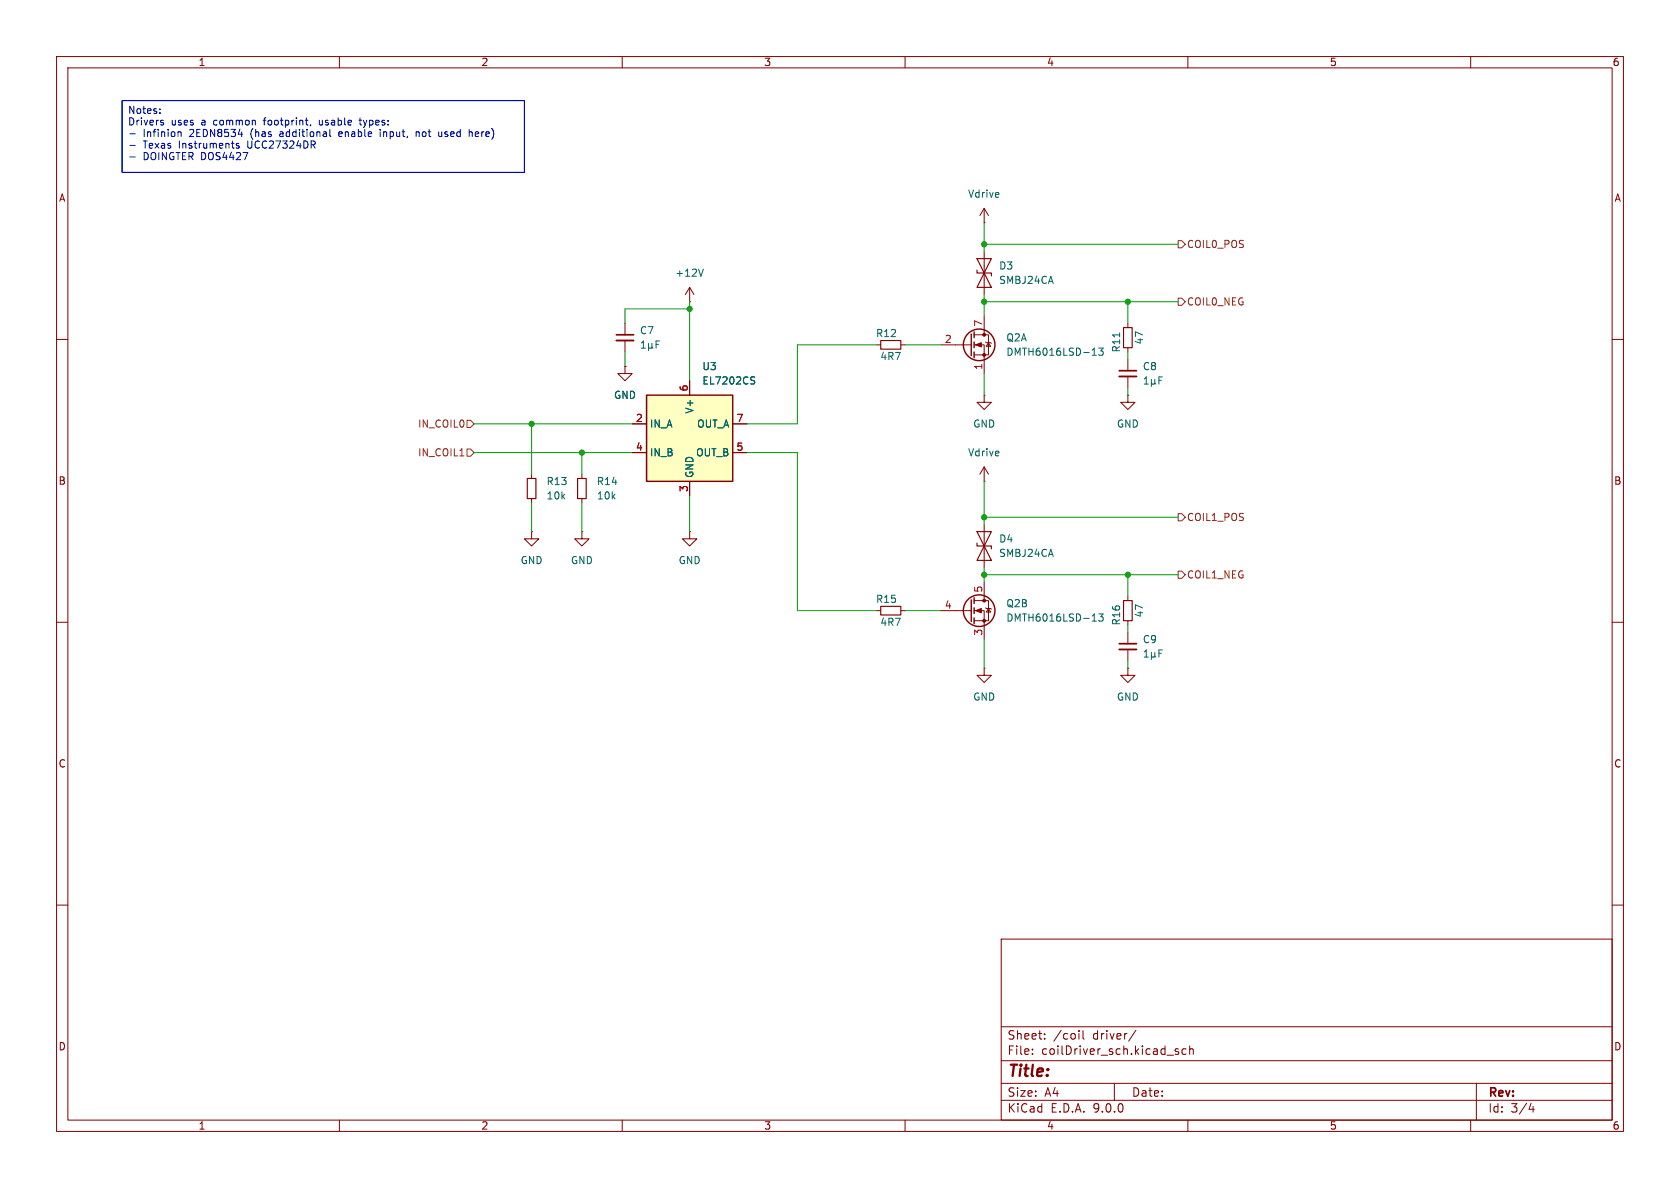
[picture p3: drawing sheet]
<svg xmlns="http://www.w3.org/2000/svg" width="297mm" height="210mm" viewBox="0 0 297 210" stroke-linecap="round" stroke-linejoin="round" font-family="sans-serif">
<g fill="none" stroke="#840000" stroke-width=".18">
<path d="M10 10h277v190h-277zM12 12h273v186h-273zM60 10v2M110 10v2M160 10v2M210 10v2M260 10v2M10 60h2M110.5 64.8v1.2h1.3l-1.3 1.3-1.3-1.3h1.3M110.5 64.8h.1M174 69.9v1.2h1.3l-1.3 1.3-1.3-1.3h1.3M174 69.9h.1"/>
<path d="M285 60h2M102.9 94v1.3h1.2l-1.2 1.2-1.3-1.2h1.3M102.9 94h.1M174 85.1h.1M174 82.6v2.5M174 92.7v7.6M174 82.6l-.8 1.2M174 82.6l.8 1.2M10 110h2M174 118.1v1.3h1.3l-1.3 1.3-1.3-1.3h1.3M174 118.1h.1M285 110h2"/>
<path d="M10 160h2M177 166h108v32h-108zM285 160h2M60 198v2M110 198v2M160 198v2M177 194.5h108M177 191.5h108M177 187.5h108M177 181.5h108M182.5 186.3v.1M182.5 185.5v.1"/>
<path d="M184.7 183.6v.1M184.7 182.8v.1M190.7 182.2v.1M190.7 182.7v1M191.5 182.2v1.3l.2 .2M197 191.5v3M200.8 182.1l-1.3 2M208.3 185.5l-.3-.1-.3 .2 .1 .2 .5 .2v.3h-.6M209.7 185.5l-.5-.1-.2 .3v.4l.1 .2h.6M210 198v2M210.3 185.5l.2-.1 .4 .1 .1 .9M210.3 184.9v1.5"/>
<path d="M260 198v2M261 191.5v6.5M270.7 195l-.4 1.1h.9M271 195.6v1"/>
</g>
<path d="M172.7 96v.5h2.6v.5M172.7 94h2.6l-1.3 2.5zM174 96.5l1.3 2.6h-2.6z" fill="none" stroke="#840000" stroke-width=".2"/>
<path d="M114.3 69.9h15.2v15.2h-15.2z" fill="#ffffc2"/>
<g fill="none" stroke="#840000" stroke-width=".25">
<path d="M171.7 59.1v3.8M172.2 58.7v1M114.3 69.9h15.2v15.2h-15.2zM172.2 60.5v1M172.2 62.2v1M171.7 106v3.9M172.2 105.7v1M172.2 107.4v1.1M172.2 109.2v1"/>
<circle cx="173.1" cy="61" r="2.79"/>
<circle cx="173.1" cy="107.9" r="2.79"/>
</g>
<g fill="none" stroke="#840000" stroke-width=".18">
<path d="M174 39.4h.1M174 36.8v2.6M174 36.8l-.8 1.3M174 36.8l.8 1.3M110.5 57.2v2M121.9 53.3h.1M121.9 50.8v2.5M121.9 50.8l-.7 1.3M121.9 50.8l.8 1.3M172.2 59.2h2.6v3.5h-2.6M174 44.5v7.6M174 55.9v3.3"/>
<path d="M199.4 57.2v.7M110.5 64.8h.1M110.5 60.2v2M111.8 74.9h2.5M121.9 67.3v2.6M129.5 74.9h2.6M154.9 61h.8M159.3 61h.7M166.4 61h5.3M172.2 61h1.8v5M174.2 60.5l.2 .1h.7l.2 .1M174.8 60.6l.3 .6h-.7z"/>
<path d="M199.4 69.9v1.2h1.3l-1.3 1.3-1.3-1.3h1.3M199.4 69.9h.1M199.4 61.5v.7M199.4 63.5v2M199.4 66.5v2.1M94 94v1.3h1.2l-1.2 1.2-1.3-1.2h1.3M94 94h.1M94 83.8v.8M94 88.1v.8M102.9 83.8v.8M102.9 88.1v.8M111.8 80h2.5"/>
<path d="M121.9 94v1.3h1.3l-1.3 1.2-1.3-1.2h1.3M121.9 94h.1M121.9 85.1v2.5M129.5 80h2.6M154.9 108h.8M159.3 108h.7M166.4 108h5.3M172.2 106.2h2.6v3.5h-2.6M172.2 108h1.8v5M174 102.9v3.3M174.2 107.4l.2 .2h.7l.2 .1M174.8 107.6l.3 .6h-.7z"/>
<path d="M199.4 118.1v1.3h1.3l-1.3 1.3-1.3-1.3h1.3M199.4 118.1h.1M199.4 105.4v.8M199.4 109.7v.8M199.4 111.8v2M199.4 114.8v2"/>
</g>
<g fill="none" stroke="#006464" stroke-width=".18">
<path d="M124.3 47.6l-.4 1.2M197.9 58.8v.8M113.4 61.5h.7M113.4 60.6l.3-.3v1.2M114.7 61.4l.1 .1h.3l.2-.1M114.7 60.7v1.3M115.3 61.4l.1 .1M115.3 60.7v.7M116 60.9h.4M116.6 60.3h-.6v1.2M132.9 67.2l.4 .1 .1 .3-.2 .3h-.3M132.9 66.6l.5 .1"/>
<path d="M193.1 62.8h.7M193.3 61.7l.2-.2v1.3M194.2 61.5h.8l-.4 .5 .4 .1v.6l-.2 .1-.6-.1M202.3 67.9h.7M202.3 67l.3-.4v1.3M203.6 67.7l.1 .2h.3l.2-.2M203.6 67v1.3M204.2 67v.7M204.2 67.7l.1 .2M204.9 67.2h.4M205.5 66.6h-.6v1.3M193.1 109.8h.7"/>
<path d="M193.3 108.7l.2-.2v1.3M194.2 108.5h.8l-.4 .5 .4 .1v.6l-.2 .1-.6-.1M202.3 116.2h.7M202.3 115.2l.3-.3v1.3M203.6 116l.1 .2h.3l.2-.2M203.6 115.3v1.3M204.2 116l.1 .2M204.2 115.3v.7M204.9 115.5h.4M205.5 114.9h-.6v1.3"/>
</g>
<path d="M172.7 47.8v.5h2.6v.5M172.7 45.7h2.6l-1.3 2.6zM174 48.3l1.3 2.5h-2.6zM198.6 57.9h1.6v3.6h-1.6zM155.7 60.2h3.6v1.5h-3.6zM93.2 84.6h1.5v3.5h-1.5zM102.1 84.6h1.5v3.5h-1.5zM155.7 107.2h3.6v1.5h-3.6zM198.6 106.2h1.6v3.5h-1.6z" fill="none" stroke="#840000" stroke-width=".2"/>
<path d="M109 59.2h3M197.9 65.5h3M197.9 113.8h3" fill="none" stroke="#840000" stroke-width=".3"/>
<path d="M109 60.2h3M197.9 66.5h3M197.9 114.8h3" fill="none" stroke="#840000" stroke-width=".33"/>
<g fill="#840000" stroke="#840000" stroke-width=".18">
<path d="M172.5 108l1-.4v.7z"/>
<path d="M172.5 61l1-.4v.7z"/>
<circle cx="174" cy="106.2" r=".25"/>
<circle cx="174" cy="109.7" r=".25"/>
<circle cx="174" cy="59.2" r=".25"/>
<circle cx="174" cy="62.7" r=".25"/>
</g>
<path d="M208.3 42.5h.6l.6 .7-.6 .6h-.6zM208.3 52.7h.6l.6 .6-.6 .7h-.6zM82.5 79.4h.7l.6 .6-.6 .6h-.7zM82.5 74.3h.7l.6 .6-.6 .7h-.7zM81.3 80.6h.7M208.3 90.8h.6l.6 .6-.6 .7h-.6zM208.3 101h.6l.6 .6-.6 .6h-.6z" fill="none" stroke="#725600" stroke-width=".18"/>
<g fill="none" stroke="#009600" stroke-width=".18">
<path d="M174 39.4v5.1M121.9 53.3v14M121.9 54.6h-11.4v2.6M174 52.1v3.8M174 53.3h34.3M174 43.2h34.3M199.4 53.3v3.9M83.8 74.9h28M94 74.9v8.9M110.5 62.2v2.6M154.9 61h-13.9v13.9h-8.9M160 61h6.4"/>
<path d="M174 66v3.9M199.4 62.2v1.3M199.4 68.6v1.3M83.8 80h28M94 88.9v5.1M102.9 80v3.8M102.9 88.9v5.1M121.9 87.6v6.4M132.1 80h8.9v28h13.9M174 85.1v7.6M174 91.4h34.3M160 108h6.4"/>
<path d="M174 100.3v2.6M174 113v5.1M174 101.6h34.3M199.4 101.6v3.8M199.4 110.5v1.3M199.4 116.8v1.3"/>
</g>
<g fill="none" stroke="#0000c2" stroke-width=".18">
<path d="M21.6 17.8h71.1v12.7h-71.1zM28.3 19.9v.2M28.3 19.3v.1M22.9 23.7h1M22.9 25.7h1M22.9 27.7h1M28.6 21.7h.3v.2l-.1 .2h-.3M28.6 21.3h.3M31.5 23.4l.2-.1 .3 .1v.7M42.1 23.7h.8M42.2 25.4l-.3-.1-.1 .2v.2l.4 .1v.3h-.4M54.9 22l-.1 .3"/>
<path d="M56.4 21.3v.6l.2 .2M58.3 22.9v1.1l.2 .1M60.1 23.3l-.2 .2v.5l.2 .1M60.5 23.6l-.6 .1M63.5 21.3h.4M63.6 20.8v1.1l.3 .2M67.2 23.3v.8M73.6 23.4l.3-.1 .2 .2M73.6 23.3v.8M78.1 23.3v.8M78.1 24l-.2 .1h-.3M83.1 23.3l.4 .2v.6"/>
</g>
<g fill="#009600" stroke="#009600" stroke-width=".18">
<circle cx="94" cy="74.9" r=".46"/>
<circle cx="121.9" cy="54.6" r=".46"/>
<circle cx="102.9" cy="80" r=".46"/>
<circle cx="174" cy="91.4" r=".46"/>
<circle cx="199.4" cy="101.6" r=".46"/>
<circle cx="174" cy="101.6" r=".46"/>
<circle cx="174" cy="53.3" r=".46"/>
<circle cx="174" cy="43.2" r=".46"/>
<circle cx="199.4" cy="53.3" r=".46"/>
</g>
<text font-size="2.8" fill="#840000" x="178" y="190.9">Title:</text>
<g font-size="2.1" fill="#840000">
<text x="178" y="184">Sheet:</text>
<text x="186.2" y="184">/coil</text>
<text x="193.2" y="184">driver/</text>
<text x="178" y="186.7">File:</text>
<text x="184.1" y="186.7">coilDriver_sch.kicad_sch</text>
<text x="178" y="196.9">KiCad</text>
<text x="178" y="194.1">Size:</text>
<text x="184.7" y="194.1">A4</text>
<text x="185.7" y="196.9">E.D.A.</text>
<text x="193.3" y="196.9">9.0.0</text>
<text x="200" y="194.1">Date:</text>
<text x="263" y="194.3">Rev:</text>
<text x="263" y="196.9">Id:</text>
<text x="267.1" y="196.9">3/4</text>
</g>
<g font-size="1.8" fill="#840000">
<text x="35" y="11.9">1</text>
<text x="85" y="11.9">2</text>
<text x="135" y="11.9">3</text>
<text x="185" y="11.9">4</text>
<text x="235" y="11.9">5</text>
<text x="285" y="11.9">6</text>
<text x="10.3" y="35.9">A</text>
<text x="285.3" y="35.9">A</text>
<text x="10.3" y="85.9">B</text>
<text x="285.3" y="85.9">B</text>
<text x="10.3" y="135.9">C</text>
<text x="285.3" y="135.9">C</text>
<text x="10.3" y="185.9">D</text>
<text x="285.3" y="185.9">D</text>
<text x="35" y="199.9">1</text>
<text x="85" y="199.9">2</text>
<text x="135" y="199.9">3</text>
<text x="185" y="199.9">4</text>
<text x="235" y="199.9">5</text>
<text x="285" y="199.9">6</text>
</g>
<g font-size="1.8" fill="#0000c2">
<text x="22.5" y="20.5">Notes:</text>
<text x="22.5" y="22.5">Drivers</text>
<text x="30.2" y="22.5">uses</text>
<text x="35.7" y="22.5">a</text>
<text x="38" y="22.5">common</text>
<text x="47.1" y="22.5">footprint,</text>
<text x="57.1" y="22.5">usable</text>
<text x="64.5" y="22.5">types:</text>
<text x="25.3" y="24.5">Infinion</text>
<text x="25.3" y="26.6">Texas</text>
<text x="25.3" y="28.6">DOINGTER DOS4427</text>
<text x="31.7" y="26.6">Instruments</text>
<text x="33.6" y="24.5">2EDN8534</text>
<text x="44" y="26.6">UCC27324DR</text>
<text x="44.6" y="24.5">(has</text>
<text x="49.9" y="24.5">additional</text>
<text x="60.6" y="24.5">enable</text>
<text x="68" y="24.5">input,</text>
<text x="74.6" y="24.5">not</text>
<text x="78.8" y="24.5">used</text>
<text x="84.4" y="24.5">here)</text>
</g>
<g font-size="1.8" fill="#006464">
<text x="171" y="35.2">Vdrive</text>
<text x="176.5" y="47.9">D3</text>
<text x="119.3" y="49.1">+12V</text>
<text x="176.5" y="50.4">SMBJ24CA</text>
<text x="113" y="59.3">C7</text>
<text x="154.8" y="59.8">R12</text>
<text x="124.1" y="65.6">U3</text>
<text x="155.5" y="63.9">4R7</text>
<text x="177.8" y="63.1">DMTH6016LSD-13</text>
<text x="177.8" y="60.6">Q2A</text>
<text x="198.2" y="62.4" transform="rotate(-90 198.2 62.4)">R11</text>
<text x="201.9" y="65.6">C8</text>
<text x="202.3" y="61" transform="rotate(-90 202.3 61)">47</text>
<text x="108.5" y="70.7">GND</text>
<text x="124.1" y="68.2">EL7202CS</text>
<text x="114.8" y="75.8">IN_A</text>
<text x="122.8" y="73.2" transform="rotate(-90 122.8 73.2)">V+</text>
<text x="123.1" y="75.8">OUT_A</text>
<text x="172" y="75.8">GND</text>
<text x="197.4" y="75.8">GND</text>
<text x="114.8" y="80.9">IN_B</text>
<text x="123" y="80.9">OUT_B</text>
<text x="171" y="80.9">Vdrive</text>
<text x="96.5" y="88.5">10k</text>
<text x="96.5" y="86">R13</text>
<text x="105.4" y="88.5">10k</text>
<text x="105.4" y="86">R14</text>
<text x="122.8" y="84.6" transform="rotate(-90 122.8 84.6)">GND</text>
<text x="91.9" y="99.9">GND</text>
<text x="100.8" y="99.9">GND</text>
<text x="119.9" y="99.9">GND</text>
<text x="176.5" y="96.1">D4</text>
<text x="176.5" y="98.7">SMBJ24CA</text>
<text x="154.8" y="106.8">R15</text>
<text x="177.8" y="107.5">Q2B</text>
<text x="155.5" y="110.8">4R7</text>
<text x="177.8" y="110.1">DMTH6016LSD-13</text>
<text x="198.2" y="110.7" transform="rotate(-90 198.2 110.7)">R16</text>
<text x="201.9" y="113.9">C9</text>
<text x="202.3" y="109.3" transform="rotate(-90 202.3 109.3)">47</text>
<text x="172" y="124.1">GND</text>
<text x="197.4" y="124.1">GND</text>
</g>
<g font-size="1.8" fill="#725600">
<text x="209.7" y="44">COIL0_POS</text>
<text x="209.7" y="54.2">COIL0_NEG</text>
<text x="73.8" y="75.8">IN_COIL0</text>
<text x="73.8" y="80.9">IN_COIL1</text>
<text x="209.7" y="92.3">COIL1_POS</text>
<text x="209.7" y="102.5">COIL1_NEG</text>
</g>
<g font-size="1.8" fill="#a90000">
<text x="173.7" y="57.9" transform="rotate(-90 173.7 57.9)">7</text>
<text x="166.9" y="60.7">2</text>
<text x="173.7" y="65.5" transform="rotate(-90 173.7 65.5)">1</text>
<text x="121.7" y="69.3" transform="rotate(-90 121.7 69.3)">6</text>
<text x="112.3" y="74.7">2</text>
<text x="130.1" y="74.7">7</text>
<text x="112.3" y="79.8">4</text>
<text x="130.1" y="79.8">5</text>
<text x="121.7" y="87.1" transform="rotate(-90 121.7 87.1)">3</text>
<text x="166.9" y="107.7">4</text>
<text x="173.7" y="104.8" transform="rotate(-90 173.7 104.8)">5</text>
<text x="173.7" y="112.5" transform="rotate(-90 173.7 112.5)">3</text>
</g>
</svg>
